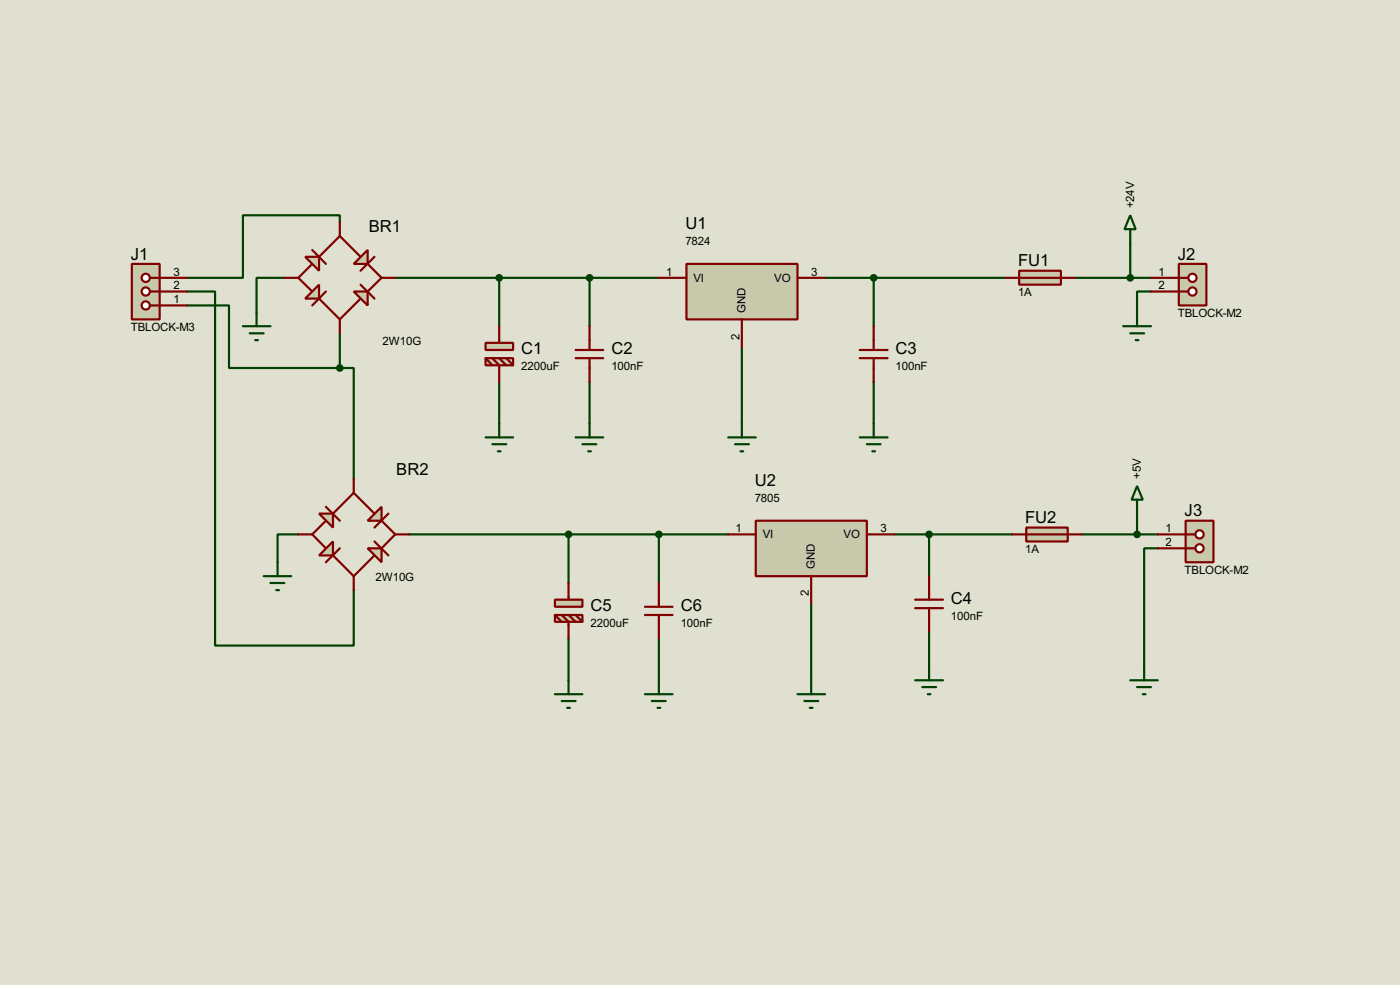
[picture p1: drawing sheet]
<svg xmlns="http://www.w3.org/2000/svg" width="256mm" height="180mm" viewBox="0 0 256 180" stroke-linecap="round" stroke-linejoin="round" font-family="sans-serif">
<path d="M0 0h256.5v180.3h-256.5z" fill="#e0e0d0"/>
<g fill="none" stroke="#004000" stroke-width=".4">
<path d="M34.3 53.4h5.1v64.8h25.4v-10.2M34.3 55.9h7.7v11.5h20.3M52.1 50.9h-5.1v6.3M62.3 40.7v-1.3h-17.8v11.5h-10.2M72.4 50.9h48.3M91.5 50.9v8.8M108 50.9v8.8M151.2 50.9h33M160.1 50.9v8.8M196.9 50.9h14M207.1 44.5v6.4M210.9 53.4h-2.6v3.8"/>
<path d="M62.3 67.4h2.5v20.3M62.3 61v6.4M91.5 69.9v7.6M108 69.9v7.6M135.9 63.6v13.9M160.1 69.9v7.6M54.7 97.8h-3.8v5.1M75 97.8h58.4M104.2 97.8v8.9M120.7 97.8v8.9M163.9 97.8h21.6M170.2 97.8v7.7"/>
<path d="M198.2 97.8h13.9M208.3 89l1.1 2.5h-2.1zM208.3 91.5v6.3M104.2 116.9v7.6M120.7 116.9v7.6M148.6 110.5v14M170.2 115.6v6.4M212.1 100.4h-2.5v21.6"/>
</g>
<path d="M64.8 53.4h2.6v2.5z" fill="#c8c8aa" stroke="#800000" stroke-width=".4"/>
<path d="M57.2 45.8l2.5 2.5M57.2 48.3l-2.5 2.6 2.5 2.5M58.5 47l3.8-3.8 3.8 3.8M58.5 54.7l3.8 3.8 3.8-3.8M59.7 53.4l-2.5 2.5M66.1 52.1l2.5 2.6M67.4 48.3l2.5 2.6-2.5 2.5M68.6 47l-2.5 2.6" fill="none" stroke="#800000" stroke-width=".4"/>
<g fill="#c8c8aa" stroke="#800000" stroke-width=".4">
<path d="M55.9 47h2.6v2.6z"/>
<path d="M64.8 48.3l2.6-2.5v2.5z"/>
<path d="M55.9 54.7l2.6-2.6v2.6z"/>
</g>
<path d="M52.1 50.9h2.6M62.3 40.7v2.5M62.3 58.5v2.5M69.9 50.9h2.5" fill="none" stroke="#800000" stroke-width=".4"/>
<g fill="#c8c8aa" stroke="#800000" stroke-width=".4">
<path d="M89 62.8h5v1.3h-5z"/>
<path d="M89 65.6h5v1.3h-5z"/>
</g>
<path d="M91.5 59.7v3.1M108 59.7v4.4M89 65.6l1.2 1.3M90.2 65.6l1.3 1.3v3M91.5 65.6l1.3 1.3M92.8 65.6l1.2 1.3M105.5 65.6h5M105.5 64.1h5M108 65.6v4.3" fill="none" stroke="#800000" stroke-width=".4"/>
<path d="M125.8 48.3h20.3v10.2h-20.3z" fill="#c8c8aa" stroke="#800000" stroke-width=".4"/>
<path d="M120.7 50.9h5.1M135.9 58.5v5.1M146.1 50.9h5.1M160.1 59.7v4.4M157.5 65.6h5.1M157.5 64.1h5.1M160.1 65.6v4.3" fill="none" stroke="#800000" stroke-width=".4"/>
<circle cx="108" cy="50.9" r=".5" fill="#004000" stroke="#004000" stroke-width=".4"/>
<g fill="none" stroke="#004000" stroke-width=".4">
<path d="M91.5 77.5v2.6M108 77.5v2.6M135.9 77.5v2.6M160.1 77.5v2.6M89 80.1h5M90.2 81.3h2.6M91.2 82.6h.5M105.5 80.1h5M106.7 81.3h2.6M107.8 82.6h.5M133.4 80.1h5.1M134.7 81.3h2.5"/>
<path d="M135.7 82.6h.5M157.5 80.1h5.1M158.8 81.3h2.5M159.8 82.6h.5"/>
</g>
<path d="M216 48.3h5v7.6h-5z" fill="#c8c8aa" stroke="#800000" stroke-width=".4"/>
<path d="M216 50.9h1.7" fill="none" stroke="#800000" stroke-width=".4"/>
<circle cx="218.4" cy="50.9" r=".75" fill="#feffff" stroke="#800000" stroke-width=".4"/>
<path d="M216 53.4h1.7" fill="none" stroke="#800000" stroke-width=".4"/>
<circle cx="218.4" cy="53.4" r=".75" fill="#feffff" stroke="#800000" stroke-width=".4"/>
<path d="M210.9 50.9h5.1M210.9 53.4h5.1" fill="none" stroke="#800000" stroke-width=".4"/>
<circle cx="160" cy="50.9" r=".5" fill="#004000" stroke="#004000" stroke-width=".4"/>
<path d="M217.2 95.3h5.1v7.6h-5.1z" fill="#c8c8aa" stroke="#800000" stroke-width=".4"/>
<path d="M217.2 97.8h1.8" fill="none" stroke="#800000" stroke-width=".4"/>
<circle cx="219.7" cy="97.8" r=".75" fill="#feffff" stroke="#800000" stroke-width=".4"/>
<path d="M217.2 100.4h1.8" fill="none" stroke="#800000" stroke-width=".4"/>
<circle cx="219.7" cy="100.4" r=".75" fill="#feffff" stroke="#800000" stroke-width=".4"/>
<path d="M212.1 97.8h5.1M167.7 111.3h5.1M167.7 109.8h5.1M170.2 105.5v4.3M170.2 111.3v4.3M212.1 100.4h5.1" fill="none" stroke="#800000" stroke-width=".4"/>
<g fill="none" stroke="#004000" stroke-width=".4">
<path d="M207.1 39.4l1 2.6h-2.1zM205.8 59.7h5.1M207.1 42v2.5M208.3 57.2v2.5M207.1 61h2.5M208.1 62.3h.5M167.7 124.5h5.1M169 125.8h2.5M170 127.1h.5M170.2 122v2.5M207.1 124.5h5M208.3 125.8h2.6"/>
<path d="M209.4 127.1h.5M209.6 122v2.5"/>
</g>
<g fill="#004000" stroke="#004000" stroke-width=".4">
<circle cx="207" cy="50.9" r=".5"/>
<circle cx="170.2" cy="97.8" r=".5"/>
</g>
<path d="M24.2 48.3h5.1v10.2h-5.1z" fill="#c8c8aa" stroke="#800000" stroke-width=".4"/>
<path d="M27.5 55.9h1.8" fill="none" stroke="#800000" stroke-width=".4"/>
<circle cx="26.7" cy="55.9" r=".75" fill="#feffff" stroke="#800000" stroke-width=".4"/>
<path d="M27.5 53.4h1.8" fill="none" stroke="#800000" stroke-width=".4"/>
<circle cx="26.7" cy="53.4" r=".75" fill="#feffff" stroke="#800000" stroke-width=".4"/>
<path d="M27.5 50.9h1.8" fill="none" stroke="#800000" stroke-width=".4"/>
<circle cx="26.7" cy="50.9" r=".75" fill="#feffff" stroke="#800000" stroke-width=".4"/>
<path d="M29.3 55.9h5M29.3 53.4h5M29.3 50.9h5" fill="none" stroke="#800000" stroke-width=".4"/>
<path d="M67.4 100.4h2.5v2.5z" fill="#c8c8aa" stroke="#800000" stroke-width=".4"/>
<path d="M59.7 92.8l2.6 2.5M59.7 95.3l-2.5 2.5 2.5 2.6M61 94l3.8-3.8 3.8 3.8M68.6 99.1l2.6 2.6M69.9 95.3l2.5 2.5-2.5 2.6M71.2 94l-2.6 2.6M61 101.7l3.8 3.8 3.8-3.8M62.3 100.4l-2.6 2.5" fill="none" stroke="#800000" stroke-width=".4"/>
<g fill="#c8c8aa" stroke="#800000" stroke-width=".4">
<path d="M58.5 94h2.5v2.6z"/>
<path d="M67.4 95.3l2.5-2.5v2.5z"/>
<path d="M58.5 101.7l2.5-2.6v2.6z"/>
</g>
<path d="M54.7 97.8h2.5M64.8 87.7v2.5M72.4 97.8h2.6M64.8 105.5v2.5" fill="none" stroke="#800000" stroke-width=".4"/>
<g fill="#c8c8aa" stroke="#800000" stroke-width=".4">
<path d="M101.7 109.8h5v1.3h-5z"/>
<path d="M101.7 112.6h5v1.2h-5z"/>
</g>
<path d="M101.7 112.6l1.2 1.2M102.9 112.6l1.3 1.2v3.1M104.2 106.7v3.1M104.2 112.6l1.3 1.2M105.5 112.6l1.2 1.2M118.2 112.6h5M118.2 111.1h5M120.7 106.7v4.4M120.7 112.6v4.3" fill="none" stroke="#800000" stroke-width=".4"/>
<path d="M138.5 95.3h20.3v10.2h-20.3z" fill="#c8c8aa" stroke="#800000" stroke-width=".4"/>
<path d="M133.4 97.8h5.1M158.8 97.8h5.1M148.6 105.5v5" fill="none" stroke="#800000" stroke-width=".4"/>
<g fill="#004000" stroke="#004000" stroke-width=".4">
<circle cx="120.7" cy="97.8" r=".5"/>
<circle cx="208.3" cy="97.8" r=".5"/>
<circle cx="91.4" cy="50.9" r=".5"/>
<circle cx="62.2" cy="67.4" r=".5"/>
<circle cx="104.1" cy="97.8" r=".5"/>
</g>
<g fill="none" stroke="#004000" stroke-width=".4">
<path d="M44.5 59.7h5.1M47 57.2v2.5M45.8 61h2.5M46.8 62.3h.5M48.3 105.5h5.1M49.6 106.7h2.5M50.6 108h.5M50.9 102.9v2.6M101.7 127.1h5M102.9 128.3h2.6M103.9 129.6h.5M104.2 124.5v2.6"/>
<path d="M118.2 127.1h5M119.4 128.3h2.6M120.5 129.6h.5M120.7 124.5v2.6M146.1 127.1h5.1M147.4 128.3h2.5M148.4 129.6h.5M148.6 124.5v2.6"/>
</g>
<path d="M186.7 49.6h7.7v2.5h-7.7z" fill-rule="evenodd" fill="#c8c8aa" stroke="#800000" stroke-width=".4"/>
<path d="M184.2 50.9h12.7" fill="none" stroke="#800000" stroke-width=".4"/>
<path d="M188 96.6h7.6v2.5h-7.6z" fill-rule="evenodd" fill="#c8c8aa" stroke="#800000" stroke-width=".4"/>
<path d="M185.5 97.8h12.7" fill="none" stroke="#800000" stroke-width=".4"/>
<g font-size="3.4">
<text x="125.6" y="42">U1</text>
<text x="24" y="47.5">J1</text>
<text x="67.6" y="42.4">BR1</text>
<text x="215.8" y="47.5">J2</text>
<text x="186.5" y="48.7">FU1</text>
<text x="95.5" y="64.8">C1</text>
<text x="112" y="64.8">C2</text>
<text x="164.1" y="64.8">C3</text>
<text x="72.6" y="86.9">BR2</text>
<text x="138.3" y="88.9">U2</text>
<text x="187.8" y="95.8">FU2</text>
<text x="217" y="94.5">J3</text>
<text x="108.2" y="111.8">C5</text>
<text x="124.7" y="111.8">C6</text>
<text x="174.2" y="110.6">C4</text>
</g>
<g font-size="2.4">
<text x="207.8" y="38.2" transform="rotate(-90 207.8 38.2)">+24V</text>
<text x="125.6" y="44.9">7824</text>
<text x="31.8" y="52.9">2</text>
<text x="31.8" y="50.4">3</text>
<text x="122.1" y="50.4">1</text>
<text x="127.1" y="51.5">VI</text>
<text x="141.9" y="51.5">VO</text>
<text x="148.6" y="50.4">3</text>
<text x="212.3" y="50.4">1</text>
<text x="212.3" y="52.9">2</text>
<text x="31.8" y="55.5">1</text>
<text x="136.6" y="57.2" transform="rotate(-90 136.6 57.2)">GND</text>
<text x="186.5" y="54.2">1A</text>
<text x="215.8" y="58">TBLOCK-M2</text>
<text x="24" y="60.6">TBLOCK-M3</text>
<text x="70.1" y="63.1">2W10G</text>
<text x="135.5" y="62.2" transform="rotate(-90 135.5 62.2)">2</text>
<text x="95.5" y="67.7">2200uF</text>
<text x="112" y="67.7">100nF</text>
<text x="164.1" y="67.7">100nF</text>
<text x="209" y="87.7" transform="rotate(-90 209 87.7)">+5V</text>
<text x="138.3" y="91.9">7805</text>
<text x="134.8" y="97.4">1</text>
<text x="139.8" y="98.5">VI</text>
<text x="154.6" y="98.5">VO</text>
<text x="161.3" y="97.4">3</text>
<text x="187.8" y="101.2">1A</text>
<text x="213.5" y="97.4">1</text>
<text x="213.5" y="100">2</text>
<text x="68.8" y="106.3">2W10G</text>
<text x="149.3" y="104.2" transform="rotate(-90 149.3 104.2)">GND</text>
<text x="217" y="105">TBLOCK-M2</text>
<text x="148.2" y="109.2" transform="rotate(-90 148.2 109.2)">2</text>
<text x="174.2" y="113.5">100nF</text>
<text x="108.2" y="114.8">2200uF</text>
<text x="124.7" y="114.8">100nF</text>
</g>
</svg>
